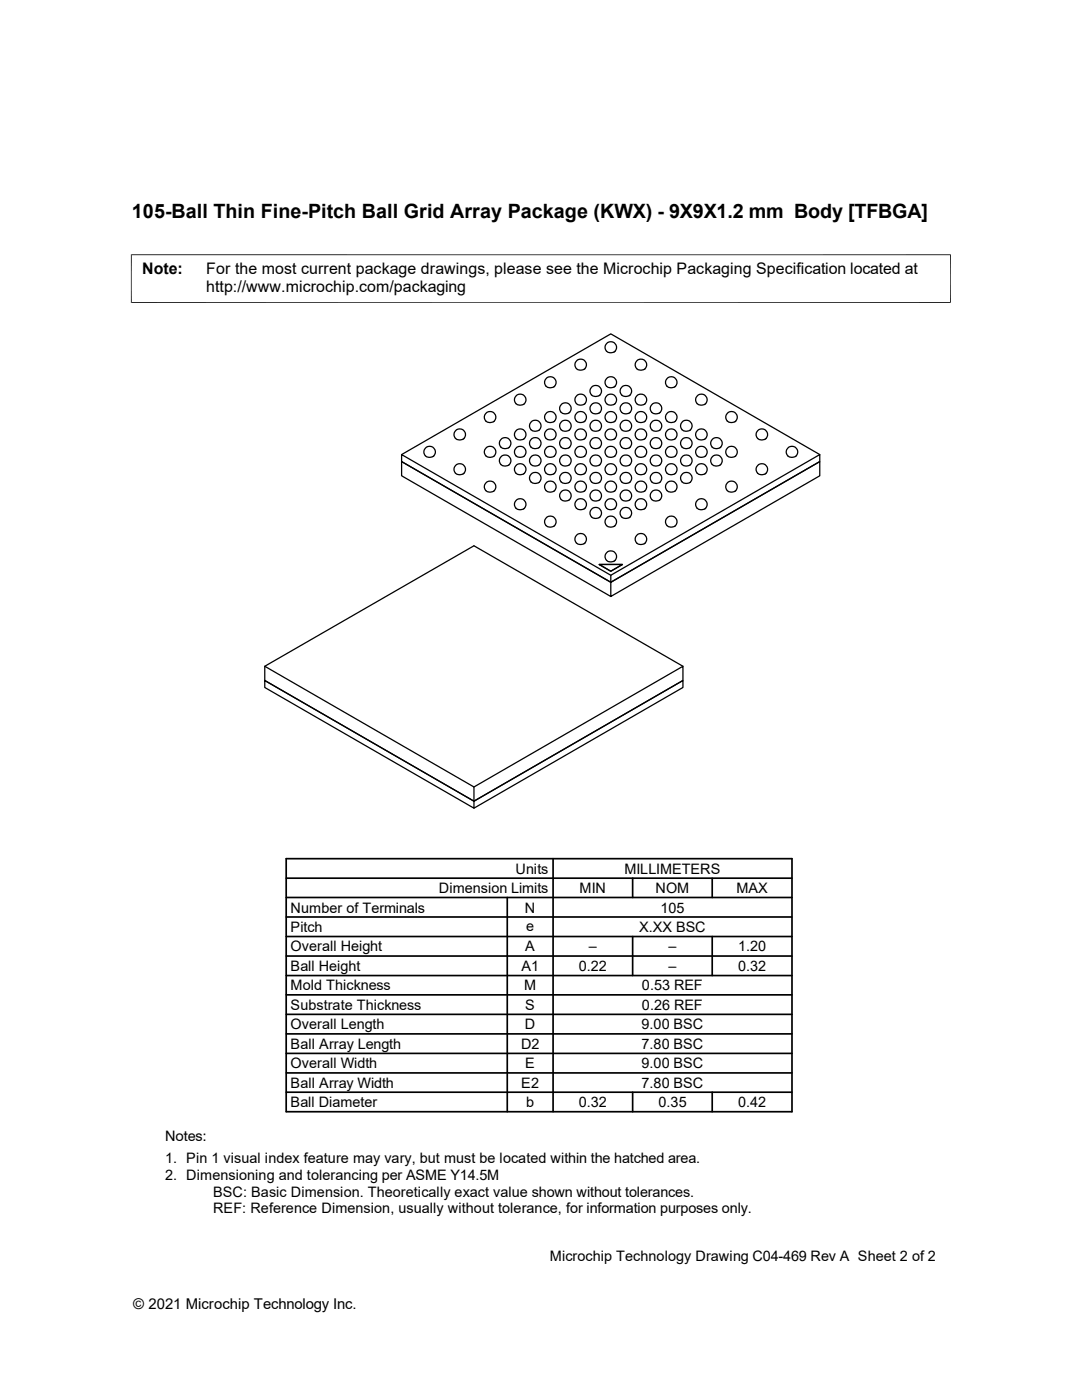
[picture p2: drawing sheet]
<svg xmlns="http://www.w3.org/2000/svg" width="216mm" height="279mm" viewBox="0 0 216 279" stroke-linecap="round" stroke-linejoin="round" font-family="sans-serif">
<g fill="none" stroke="#000" stroke-width=".25">
<path d="M80.1 90.7l41.8-24.1 41.7 24.1M119.5 112.6h4.7l-2.3 1.4zM121.9 114.8l41.7-24.1v1.4l-41.7 24.1zM121.9 116.2l41.7-24.1v2.9l-41.7 24zM121.9 114.8l-41.8-24.1v1.4l41.8 24.1-41.8-24.1v2.9l41.8 24M52.8 135.8l41.8 24.1v1.4l-41.8-24.1zM52.8 133l41.8 24.1v2.8l-41.8-24.1v-2.8l41.8-24.1 41.7 24.1M94.6 157.1l41.7-24.1v2.8l-41.7 24.1 41.7-24.1v1.4l-41.7 24.1"/>
<circle cx="103.8" cy="79.8" r="1.14"/>
<circle cx="109.8" cy="76.3" r="1.14"/>
<circle cx="115.9" cy="72.8" r="1.14"/>
<circle cx="115.9" cy="79.8" r="1.14"/>
<circle cx="118.9" cy="78" r="1.14"/>
<circle cx="121.9" cy="79.8" r="1.14"/>
<circle cx="121.9" cy="76.3" r="1.14"/>
<circle cx="121.9" cy="69.3" r="1.14"/>
<circle cx="124.9" cy="78" r="1.14"/>
<circle cx="127.9" cy="72.8" r="1.14"/>
<circle cx="127.9" cy="79.8" r="1.14"/>
<circle cx="133.9" cy="76.3" r="1.14"/>
<circle cx="139.9" cy="79.8" r="1.14"/>
<circle cx="85.7" cy="90.2" r="1.14"/>
<circle cx="91.7" cy="93.7" r="1.14"/>
<circle cx="91.7" cy="86.7" r="1.14"/>
<circle cx="97.8" cy="97.1" r="1.14"/>
<circle cx="97.8" cy="83.2" r="1.14"/>
<circle cx="97.8" cy="90.2" r="1.14"/>
<circle cx="100.8" cy="88.4" r="1.14"/>
<circle cx="100.8" cy="91.9" r="1.14"/>
<circle cx="103.8" cy="90.2" r="1.14"/>
<circle cx="103.8" cy="93.7" r="1.14"/>
<circle cx="103.8" cy="86.7" r="1.14"/>
<circle cx="106.8" cy="88.4" r="1.14"/>
<circle cx="106.8" cy="85" r="1.14"/>
<circle cx="106.8" cy="95.4" r="1.14"/>
<circle cx="106.8" cy="91.9" r="1.14"/>
<circle cx="109.8" cy="97.1" r="1.14"/>
<circle cx="109.8" cy="86.7" r="1.14"/>
<circle cx="109.8" cy="83.2" r="1.14"/>
<circle cx="109.8" cy="93.7" r="1.14"/>
<circle cx="109.8" cy="90.2" r="1.14"/>
<circle cx="112.8" cy="95.4" r="1.14"/>
<circle cx="112.8" cy="81.5" r="1.14"/>
<circle cx="112.8" cy="98.9" r="1.14"/>
<circle cx="112.8" cy="88.4" r="1.14"/>
<circle cx="112.8" cy="91.9" r="1.14"/>
<circle cx="112.8" cy="85" r="1.14"/>
<circle cx="115.9" cy="97.1" r="1.14"/>
<circle cx="115.9" cy="86.7" r="1.14"/>
<circle cx="115.9" cy="90.2" r="1.14"/>
<circle cx="115.9" cy="83.2" r="1.14"/>
<circle cx="115.9" cy="93.7" r="1.14"/>
<circle cx="118.9" cy="88.4" r="1.14"/>
<circle cx="118.9" cy="85" r="1.14"/>
<circle cx="118.9" cy="91.9" r="1.14"/>
<circle cx="118.9" cy="81.5" r="1.14"/>
<circle cx="118.9" cy="98.9" r="1.14"/>
<circle cx="118.9" cy="95.4" r="1.14"/>
<circle cx="121.9" cy="93.7" r="1.14"/>
<circle cx="121.9" cy="86.7" r="1.14"/>
<circle cx="121.9" cy="83.2" r="1.14"/>
<circle cx="121.9" cy="90.2" r="1.14"/>
<circle cx="121.9" cy="97.1" r="1.14"/>
<circle cx="124.9" cy="85" r="1.14"/>
<circle cx="124.9" cy="98.9" r="1.14"/>
<circle cx="124.9" cy="88.4" r="1.14"/>
<circle cx="124.9" cy="95.4" r="1.14"/>
<circle cx="124.9" cy="91.9" r="1.14"/>
<circle cx="124.9" cy="81.5" r="1.14"/>
<circle cx="127.9" cy="83.2" r="1.14"/>
<circle cx="127.9" cy="97.1" r="1.14"/>
<circle cx="127.9" cy="93.7" r="1.14"/>
<circle cx="127.9" cy="90.2" r="1.14"/>
<circle cx="127.9" cy="86.7" r="1.14"/>
<circle cx="130.9" cy="98.9" r="1.14"/>
<circle cx="130.9" cy="95.4" r="1.14"/>
<circle cx="130.9" cy="91.9" r="1.14"/>
<circle cx="130.9" cy="88.4" r="1.14"/>
<circle cx="130.9" cy="85" r="1.14"/>
<circle cx="130.9" cy="81.5" r="1.14"/>
<circle cx="133.9" cy="90.2" r="1.14"/>
<circle cx="133.9" cy="97.1" r="1.14"/>
<circle cx="133.9" cy="93.7" r="1.14"/>
<circle cx="133.9" cy="86.7" r="1.14"/>
<circle cx="133.9" cy="83.2" r="1.14"/>
<circle cx="136.9" cy="95.4" r="1.14"/>
<circle cx="136.9" cy="88.4" r="1.14"/>
<circle cx="136.9" cy="85" r="1.14"/>
<circle cx="136.9" cy="91.9" r="1.14"/>
<circle cx="139.9" cy="93.7" r="1.14"/>
<circle cx="139.9" cy="90.2" r="1.14"/>
<circle cx="139.9" cy="86.7" r="1.14"/>
<circle cx="143" cy="91.9" r="1.14"/>
<circle cx="143" cy="88.4" r="1.14"/>
<circle cx="146" cy="83.2" r="1.14"/>
<circle cx="146" cy="97.1" r="1.14"/>
<circle cx="146" cy="90.2" r="1.14"/>
<circle cx="152" cy="93.7" r="1.14"/>
<circle cx="152" cy="86.7" r="1.14"/>
<circle cx="158" cy="90.2" r="1.14"/>
<circle cx="103.8" cy="100.6" r="1.14"/>
<circle cx="109.8" cy="104.1" r="1.14"/>
<circle cx="115.9" cy="100.6" r="1.14"/>
<circle cx="115.9" cy="107.6" r="1.14"/>
<circle cx="118.9" cy="102.4" r="1.14"/>
<circle cx="121.9" cy="104.1" r="1.14"/>
<circle cx="121.9" cy="111.1" r="1.14"/>
<circle cx="121.9" cy="100.6" r="1.14"/>
<circle cx="124.9" cy="102.4" r="1.14"/>
<circle cx="127.9" cy="107.6" r="1.14"/>
<circle cx="127.9" cy="100.6" r="1.14"/>
<circle cx="133.9" cy="104.1" r="1.14"/>
<circle cx="139.9" cy="100.6" r="1.14"/>
</g>
<path d="M26.1 50.8h163.6M26.2 50.8v9.7M189.7 50.8v9.7M26.1 60.4h163.6" fill="none" stroke="#000" stroke-width=".2"/>
<g fill="none" stroke="#000" stroke-width=".34">
<path d="M57.1 171.4h100.9v50.5h-100.9zM57.1 179.1h100.9M57.1 175.3h100.9M101.2 179.1v42.8M110.4 171.4v50.5M126.2 175.3v3.8M142.1 175.3v3.8M57.1 190.8h100.9M57.1 186.9h100.9M57.1 183h100.9M57.1 194.7h100.9M57.1 198.5h100.9"/>
<path d="M126.2 186.9v7.8M142.1 186.9v7.8M57.1 206.3h100.9M57.1 202.4h100.9M57.1 214.1h100.9M57.1 210.2h100.9M57.1 218h100.9M126.2 218v3.9M142.1 218v3.9"/>
</g>
<text font-size="3.9" x="26.3" y="43.5">105-Ball Thin Fine-Pitch Ball Grid Array Package (KWX) - 9X9X1.2 mm Body [TFBGA]</text>
<g font-size="3.2">
<text x="28.4" y="54.6">Note:</text>
<text x="41.1" y="54.6">For the most current package drawings, please see the Microchip Packaging Specification located at</text>
<text x="41.1" y="58.3">http://www.microchip.com/packaging</text>
</g>
<text font-size="3" x="26.6" y="261.3">© 2021 Microchip Technology Inc.</text>
<g font-size="2.9">
<text x="87.5" y="178.2">Dimension Limits</text>
<text x="102.9" y="174.3">Units</text>
<text x="115.7" y="178.2">MIN</text>
<text x="124.6" y="174.3">MILLIMETERS</text>
<text x="130.8" y="178.2">NOM</text>
<text x="146.9" y="178.2">MAX</text>
<text x="58" y="182.1">Number of Terminals</text>
<text x="58" y="186">Pitch</text>
<text x="104.7" y="182.1">N</text>
<text x="105" y="185.7">e</text>
<text x="127.6" y="186">X.XX BSC</text>
<text x="131.8" y="182.1">105</text>
<text x="58" y="189.9">Overall Height</text>
<text x="104.8" y="189.9">A</text>
<text x="117.5" y="189.9">–</text>
<text x="133.4" y="189.9">–</text>
<text x="147.3" y="189.9">1.20</text>
<text x="58" y="193.8">Ball Height</text>
<text x="58" y="197.7">Mold Thickness</text>
<text x="104.1" y="193.8">A1</text>
<text x="104.6" y="197.7">M</text>
<text x="115.5" y="193.8">0.22</text>
<text x="128.1" y="197.7">0.53 REF</text>
<text x="133.4" y="193.8">–</text>
<text x="147.3" y="193.8">0.32</text>
<text x="58" y="201.5">Substrate Thickness</text>
<text x="104.8" y="201.5">S</text>
<text x="128.1" y="201.5">0.26 REF</text>
<text x="58" y="205.4">Overall Length</text>
<text x="58" y="209.3">Ball Array Length</text>
<text x="104" y="209.3">D2</text>
<text x="104.7" y="205.4">D</text>
<text x="128" y="205.4">9.00 BSC</text>
<text x="128" y="209.3">7.80 BSC</text>
<text x="58" y="213.2">Overall Width</text>
<text x="104.8" y="213.2">E</text>
<text x="128" y="213.2">9.00 BSC</text>
<text x="58" y="221">Ball Diameter</text>
<text x="58" y="217.1">Ball Array Width</text>
<text x="104" y="217.1">E2</text>
<text x="105" y="220.9">b</text>
<text x="115.5" y="221">0.32</text>
<text x="128" y="217.1">7.80 BSC</text>
<text x="131.4" y="221">0.35</text>
<text x="147.3" y="221">0.42</text>
<text x="32.9" y="227.6">Notes:</text>
<text x="32.9" y="232.2">1. Pin 1 visual index feature may vary, but must be located within the hatched area.</text>
<text x="32.9" y="235.5">2. Dimensioning and tolerancing per ASME Y14.5M</text>
<text x="42.5" y="238.8">BSC: Basic Dimension. Theoretically exact value shown without tolerances.</text>
<text x="42.5" y="242.1">REF: Reference Dimension, usually without tolerance, for information purposes only.</text>
<text x="109.7" y="251.6">Microchip Technology Drawing C04-469 Rev A Sheet 2 of 2</text>
</g>
</svg>
